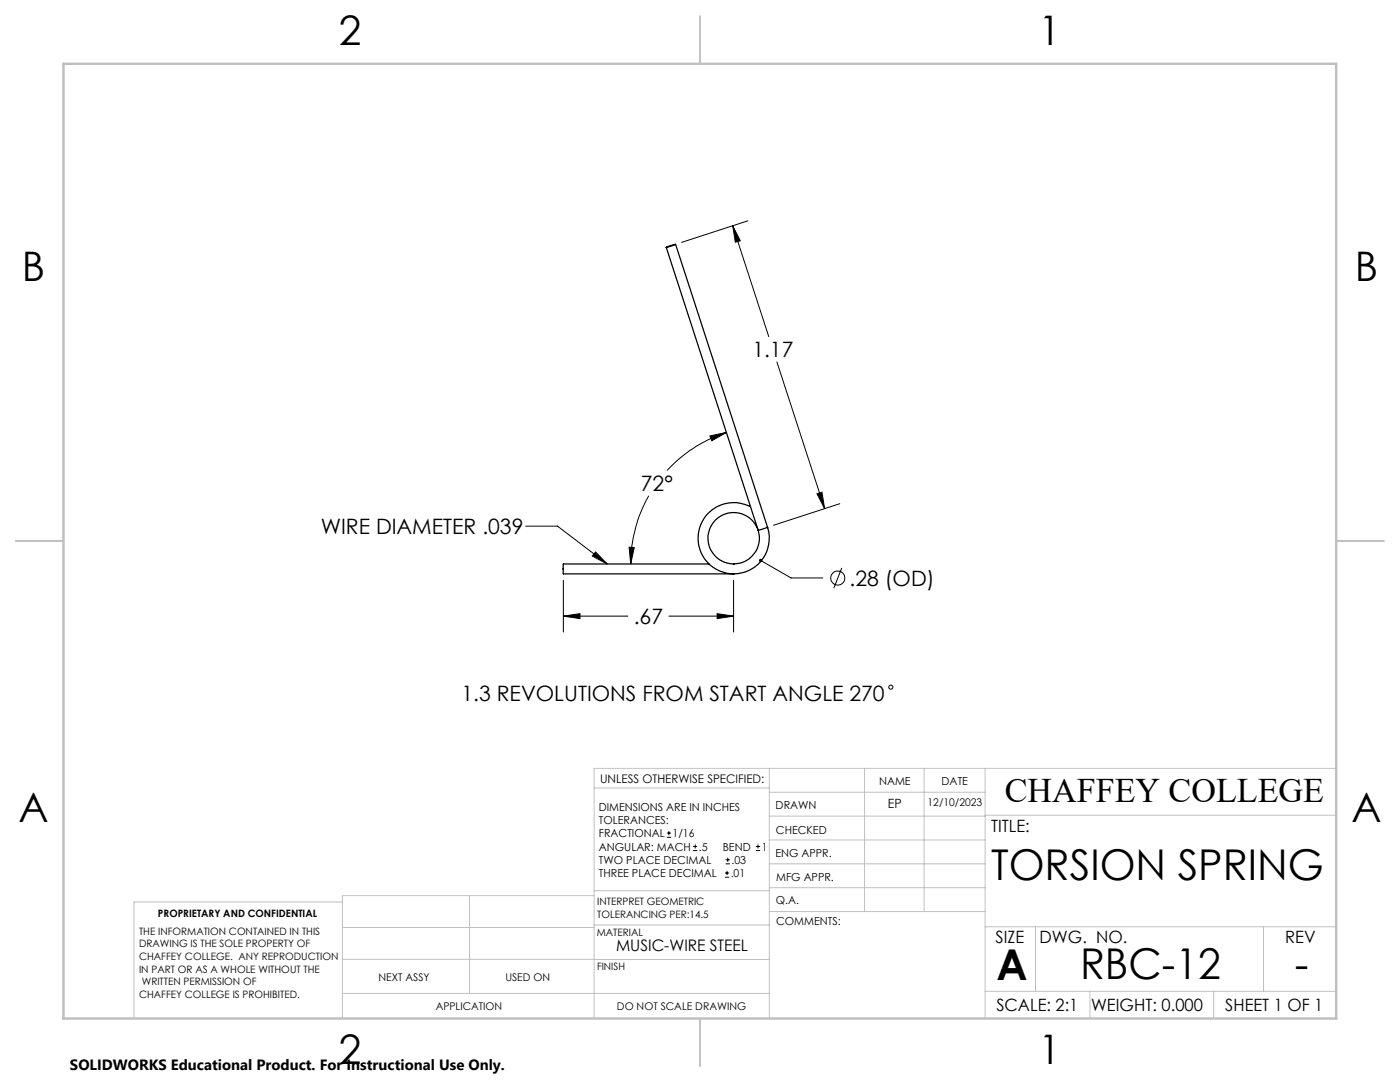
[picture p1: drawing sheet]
<svg xmlns="http://www.w3.org/2000/svg" width="279mm" height="216mm" viewBox="0 0 279 216" stroke-linecap="round" stroke-linejoin="round" font-family="sans-serif">
<path d="M133 49.4l1.8-.6zM133 49.4l18.3 56.4M134.8 48.8l18.4 56.4M141.5 112.5h-29.1v1.9l34.1 .1M146.4 112.5h.1M149.8 101.1a7.1 7.1 0 0 0-10.3 4.7 7.1 7.1 0 0 0 7.2 8.7 7.1 7.1 0 0 0 6.5-9.3M151.3 105.8a5.1 5.1 0 0 1-5.2 6.8 5.1 5.1 0 0 1-4.3-7.5 5.1 5.1 0 0 1 8.5-1l.6 .9 .4 .9M153.1 105.1l.1 .3M153.2 105.2l-1.9 .6" fill="none" stroke="#000" stroke-width=".25"/>
<g fill="none" stroke="#000" stroke-width=".2">
<path d="M146.2 45l1.5 3-.9 .3zM146.2 45l7.2 22.2M149.3 44.1l-13.3 4.3M155 72.2l9.6 29.3M129.5 98.9a27.8 27.8 0 0 0-3.6 13.6M141.7 87l3.3-.7-2.9 1.6zM145 86.3a27.1 27.1 0 0 0-11.9 7.6M163.1 98.5l.9-.3 .6 3.3zM104.9 105h6.4l9.9 7.5M112.4 115.8v10.3M118.9 110.1l2.3 2.4-3-1.6zM125.6 109.2l1 .1-.7 3.2z"/>
<path d="M146.4 115.8v10.3M151.8 111.8l6.1 3.5h6.3M167.6 100.5l-13.2 4.3M168 113.3l-1.6 4.1M112.4 122.9l3.3-.5v1zM112.4 122.9h12.9M133.5 122.9h12.9M143.1 122.4l3.3 .5-3.3 .5zM133.1 167.1h.8M133.1 166.2h.8M133.5 165.8v.9M138.3 169.7h.8"/>
<path d="M138.3 168.9h.8M138.7 168.5v.8M144.7 175h.8M144.7 174.2h.8M144.8 172.4h.9M144.8 171.6h.9M145.1 173.8v.8M145.2 171.1v.9M150.8 169.7h.9M150.8 168.9h.9M151.3 168.5v.8"/>
<circle cx="167.2" cy="115.3" r="1.4"/>
<circle cx="177.8" cy="137.1" r=".42"/>
</g>
<g fill="none" stroke="#c0c0c0" stroke-width=".2">
<path d="M118.6 157.2h34.9M153.5 153.3v49.9M153.5 158.1h43.1M172.5 153.3v28.6M184.4 153.3v28.6M196.6 153.3v49.9M266.7 153.3h-148.1v49.9M68.3 180h-41.6v23.2M93.7 178.7v19.5M118.6 178.7h-50.3v24.5M118.6 177.7h35M153.5 167.6h43.1"/>
<path d="M153.5 162.8h43.1M153.5 172.4h43.1M153.5 177.1h43.1M196.6 162.7h70.1M68.3 198.2h85.2M68.3 191.4l85.2 .1M68.3 185.1h50.3M118.6 184.6h35M153.6 181.9h43M196.6 197.8h70.1M196.6 184.9h70.1M206.7 184.9v12.9"/>
<path d="M217.5 197.8v5.4M242.2 197.8v5.4M252.2 184.9v12.9"/>
</g>
<path d="M139.7 3.2v9.5M3.1 107.9h9.6M266.7 107.9h9.5M139.7 203.2v9.6" fill="none" stroke="#c0c0c0" stroke-width=".25"/>
<path d="M12.7 12.7h254v190.5h-254z" fill="none" stroke="#c0c0c0" stroke-width=".5"/>
<g fill="#000">
<path d="M151.5 111.7a.34 .34 0 0 0 .2 .5 .34 .34 0 0 0 .4-.4 .34 .34 0 0 0-.5-.2l.2 .2zM118.9 110.1l2.3 2.4-3-1.6z"/>
<path d="M112.4 122.9l3.3-.5v1zM143.1 122.4l3.3 .5-3.3 .5zM163.1 98.5l.9-.3 .6 3.3zM146.2 45l1.5 3-.9 .3zM141.7 87l3.3-.7-2.9 1.6zM125.6 109.2l1 .1-.7 3.2z"/>
</g>
<g font-size="8.5">
<text x="197.8" y="175.5">TORSION SPRING</text>
<text x="198.9" y="195.5">A</text>
<text x="215.5" y="195.4">RBC-12</text>
<text x="258.4" y="195.4">-</text>
</g>
<g font-size="8.1">
<text x="67.6" y="8.9">2</text>
<text x="207.3" y="8.9">1</text>
<text x="4.4" y="56.2">B</text>
<text x="270.4" y="56.2">B</text>
<text x="3.7" y="164.1">A</text>
<text x="269.7" y="164.1">A</text>
<text x="67.6" y="212.4">2</text>
<text x="207.3" y="212.4">1</text>
</g>
<text font-size="6.9" x="200.5" y="160.1">CHAFFEY COLLEGE</text>
<g font-size="4.2">
<text x="150.1" y="71.3">1.17</text>
<text x="127.9" y="98">72°</text>
<text x="64" y="106.6">WIRE DIAMETER .039</text>
<text x="169.5" y="116.9">.28 (OD)</text>
<text x="126.5" y="124.5">.67</text>
<text x="92.1" y="139.9">1.3 REVOLUTIONS FROM START ANGLE 270</text>
</g>
<g font-size="3.4">
<text x="197.8" y="166">TITLE:</text>
<text x="198.7" y="188.1">SIZE</text>
<text x="207.5" y="188.1">DWG. NO.</text>
<text x="256.5" y="188.2">REV</text>
<text x="198.8" y="201.7">SCALE: 2:1</text>
<text x="217.7" y="201.8">WEIGHT: 0.000</text>
<text x="244.5" y="201.7">SHEET 1 OF 1</text>
</g>
<text font-size="3.2" x="122.9" y="189.8">MUSIC-WIRE STEEL</text>
<text font-size="3" x="14" y="213.5">SOLIDWORKS Educational Product. For Instructional Use Only.</text>
<text font-size="2.5" x="177.2" y="161.3">EP</text>
<text font-size="2.4" x="119.8" y="156.2">UNLESS OTHERWISE SPECIFIED:</text>
<g font-size="2.2">
<text x="119.5" y="161.8">DIMENSIONS ARE IN INCHES</text>
<text x="154.8" y="161.4">DRAWN</text>
<text x="175.4" y="156.6">NAME</text>
<text x="187.9" y="156.7">DATE</text>
<text x="119.5" y="164.4">TOLERANCES:</text>
<text x="119.5" y="167.1">FRACTIONAL</text>
<text x="134.2" y="167.1">1/16</text>
<text x="154.9" y="166.3">CHECKED</text>
<text x="119.5" y="172.4">TWO PLACE DECIMAL</text>
<text x="119.5" y="169.7">ANGULAR: MACH</text>
<text x="139.5" y="169.7">.5</text>
<text x="144.2" y="169.7">BEND</text>
<text x="146" y="172.4">.03</text>
<text x="152" y="169.7">1</text>
<text x="154.8" y="171">ENG APPR.</text>
<text x="119.5" y="175">THREE PLACE DECIMAL</text>
<text x="145.8" y="175">.01</text>
<text x="154.9" y="175.7">MFG APPR.</text>
<text x="154.9" y="180.4">Q.A.</text>
<text x="154.9" y="184.6">COMMENTS:</text>
</g>
<g font-size="2.1">
<text x="185.1" y="160.7">12/10/2023</text>
<text x="75.5" y="195.7">NEXT ASSY</text>
<text x="100.9" y="195.7">USED ON</text>
<text x="86.9" y="201.5">APPLICATION</text>
<text x="123.1" y="201.6">DO NOT SCALE DRAWING</text>
</g>
<g font-size="2">
<text x="31.5" y="182.9">PROPRIETARY AND CONFIDENTIAL</text>
<text x="119.2" y="180.6">INTERPRET GEOMETRIC</text>
<text x="119.2" y="183.1">TOLERANCING PER:14.5</text>
<text x="27.8" y="186.5">THE INFORMATION CONTAINED IN THIS</text>
<text x="27.8" y="189">DRAWING IS THE SOLE PROPERTY OF</text>
<text x="27.8" y="191.6">CHAFFEY COLLEGE. ANY REPRODUCTION</text>
<text x="119.1" y="186.7">MATERIAL</text>
<text x="27.8" y="194.1">IN PART OR AS A WHOLE WITHOUT THE</text>
<text x="28.3" y="196.6">WRITTEN PERMISSION OF</text>
<text x="119.1" y="193.5">FINISH</text>
<text x="27.8" y="199.1">CHAFFEY COLLEGE IS PROHIBITED.</text>
</g>
</svg>
